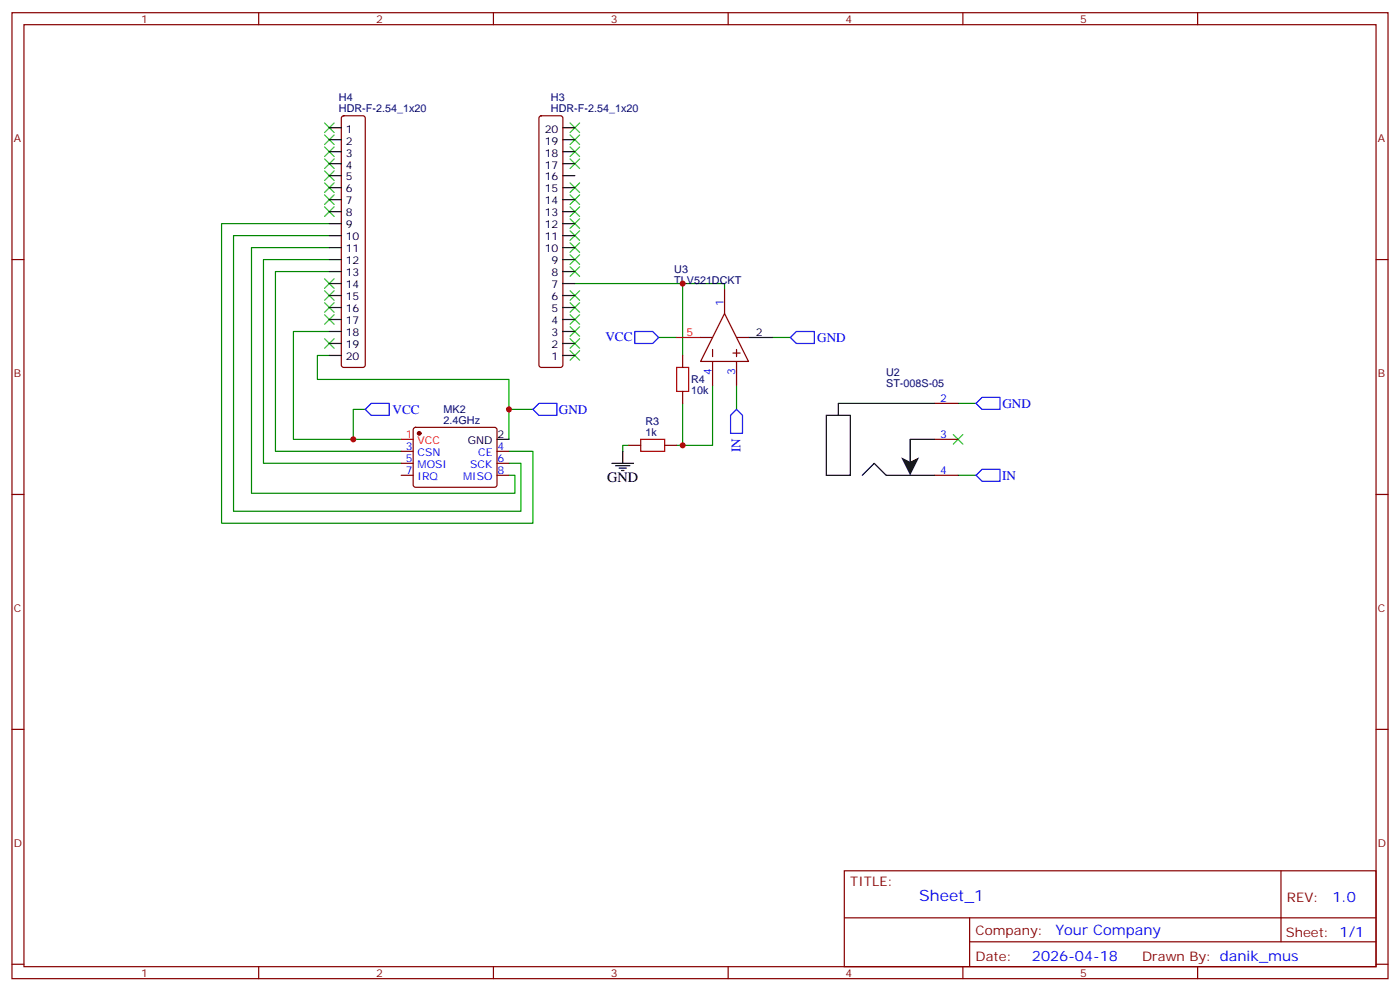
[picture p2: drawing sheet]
<svg xmlns="http://www.w3.org/2000/svg" width="412mm" height="292mm" viewBox="0 0 412 292" stroke-linecap="round" stroke-linejoin="round" font-family="sans-serif">
<g fill="none" stroke="#870000" stroke-width=".35">
<path d="M3.5 3.7h405.4v284.4h-405.4zM7.1 7.3h398.2v277.3h-398.2zM76.2 3.7v3.6M145.3 3.7v3.6M214.5 3.7v3.6M283.6 3.7v3.6M352.8 3.7v3.6M100.8 34.3l.4-.2h5.7l.5 .2 .2 .5v72.7l-.2 .5-.5 .2h-5.7l-.5-.3-.2-.4v-72.7zM159 34.3l.5-.2h5.6l.5 .2 .2 .5v72.7l-.2 .5-.5 .2h-5.6l-.5-.3-.3-.4v-72.7zM3.5 76.4h3.6M405.3 76.4h3.6M206.4 99.3h3.5"/>
<path d="M213.4 92.3l7.1 14.1h-14.1zM213.4 85.2v7.1M217 99.3h3.5M201.1 104.6v3.6M201.1 115.2v3.5M209.9 102.9v2.1M209.9 106.4v7.1M215.9 103.9h2.1M217 102.9v2.1M217 106.4v7.1M275.2 118.7h7M118.2 139.9h3.5"/>
<path d="M118.2 132.9h3.5M118.2 136.4h3.5M121.9 126l.5-.2h23.3l.5 .2 .2 .5-.1 16.5-.6 .4h-23.6l-.4-.7v-16.2zM146.4 139.9h3.5M146.4 132.9h3.5M146.4 136.4h3.5M185.2 131.1h3.5M195.8 131.1h3.5M275.2 139.9h7M275.2 129.3h7M3.5 145.6h3.6M405.3 145.6h3.6"/>
<path d="M3.5 214.7h3.6M405.3 214.7h3.6M248.7 256.3h156.6v28.3h-156.6zM377.3 256.4v20.8M248.7 270.2h156.5M285.6 277.2h119.6M285.6 270.2v14.1M3.5 283.8h3.6M76.2 284.6v3.5M145.3 284.6v3.5M214.5 284.6v3.5M283.6 284.6v3.5"/>
<path d="M352.8 284.6v3.5M405.3 283.8h3.6"/>
</g>
<g fill="none" stroke="#3c3" stroke-width=".35">
<path d="M95.6 36.2l2.8 2.8M95.6 39.7l2.8 2.8M98.4 36.2l-2.8 2.8M98.4 39.7l-2.8 2.8M167.9 39.7l2.8 2.8M167.9 36.2l2.8 2.8M170.7 39.7l-2.8 2.8M170.7 36.2l-2.8 2.8M95.6 43.3l2.8 2.8M95.6 46.8l2.8 2.8M95.6 50.3l2.8 2.8M95.6 53.8l2.8 2.9"/>
<path d="M95.6 57.4l2.8 2.8M98.4 43.3l-2.8 2.8M98.4 46.8l-2.8 2.8M98.4 50.3l-2.8 2.8M98.4 53.8l-2.8 2.9M98.4 57.4l-2.8 2.8M167.9 57.4l2.8 2.8M167.9 53.8l2.8 2.9M167.9 46.8l2.8 2.8M167.9 43.3l2.8 2.8M170.7 57.4l-2.8 2.8M170.7 53.8l-2.8 2.9"/>
<path d="M170.7 46.8l-2.8 2.8M170.7 43.3l-2.8 2.8M95.6 60.9l2.8 2.8M98.4 60.9l-2.8 2.8M167.9 78.5l2.8 2.9M167.9 75l2.8 2.8M167.9 71.5l2.8 2.8M167.9 67.9l2.8 2.9M167.9 64.4l2.8 2.8M167.9 60.9l2.8 2.8M170.7 78.5l-2.8 2.9M170.7 75l-2.8 2.8"/>
<path d="M170.7 71.5l-2.8 2.8M170.7 67.9l-2.8 2.9M170.7 64.4l-2.8 2.8M170.7 60.9l-2.8 2.8M95.6 82.1l2.8 2.8M95.6 85.6l2.8 2.8M95.6 89.1l2.8 2.8M95.6 92.6l2.8 2.9M95.6 99.7l2.8 2.8M98.4 82.1l-2.8 2.8M98.4 85.6l-2.8 2.8M98.4 89.1l-2.8 2.8"/>
<path d="M98.4 92.6l-2.8 2.9M98.4 99.7l-2.8 2.8M167.9 99.7l2.8 2.8M167.9 96.2l2.8 2.8M167.9 92.6l2.8 2.9M167.9 89.1l2.8 2.8M167.9 85.6l2.8 2.8M170.7 99.7l-2.8 2.8M170.7 96.2l-2.8 2.8M170.7 92.6l-2.8 2.9M170.7 89.1l-2.8 2.8M170.7 85.6l-2.8 2.8"/>
<path d="M167.9 103.2l2.8 2.8M170.7 103.2l-2.8 2.8M280.8 127.9l2.8 2.8M283.6 127.9l-2.8 2.8"/>
</g>
<g fill="none" stroke="#008700" stroke-width=".35">
<path d="M97 65.8h-31.7v88.2h91.7v-21.1h-7.1M97 69.4h-28.2v81.1h84.7v-14.1h-3.6M97 72.9h-22.9v72.3h77.6v-5.3h-1.8M97 76.4h-19.4v60h40.6M97 79.9h-15.9v53h37.1M97 97.6h-10.6v31.7h31.8M169.3 83.5h31.8M194 99.3h5.3M213.4 85.2v-1.7h-12.3v21.1M227.5 99.3h5.3M97 104.6h-3.5v7.1h56.4v17.6M201.1 118.7v12.4h-1.8"/>
<path d="M209.9 113.5v17.6h-8.8M217 113.5v7M282.2 118.7h5.3M107.6 120.5h-3.5v8.8M149.9 120.5h7.1M185.2 131.1h-1.8v1.8M282.2 139.9h5.3"/>
</g>
<g fill="none" stroke="#000" stroke-width=".35">
<path d="M97 37.6h3.5M165.8 37.6h3.5M97 58.8h3.5M97 55.2h3.5M97 51.7h3.5M97 48.2h3.5M97 44.7h3.5M97 41.1h3.5M165.8 58.8h3.5M165.8 55.2h3.5M165.8 51.7h3.5M165.8 48.2h3.5"/>
<path d="M165.8 44.7h3.5M165.8 41.1h3.5M97 79.9h3.5M97 76.4h3.5M97 72.9h3.5M97 69.4h3.5M97 65.8h3.5M97 62.3h3.5M165.8 79.9h3.5M165.8 76.4h3.5M165.8 72.9h3.5M165.8 69.4h3.5"/>
<path d="M165.8 65.8h3.5M165.8 62.3h3.5M97 97.6h3.5M97 94.1h3.5M97 90.5h3.5M97 87h3.5M97 83.5h3.5M165.8 97.6h3.5M165.8 94.1h3.5M165.8 90.5h3.5M165.8 87h3.5M165.8 83.5h3.5"/>
<path d="M220.5 99.3h7M97 104.6h3.5M97 101.1h3.5M165.8 104.6h3.5M165.8 101.1h3.5M275.2 118.7h-28.3v3.6M146.4 129.3h3.5M180.3 136.4h6.3M181.3 137.1h4.3M182.4 137.8h2.1M183.1 138.5h.7M183.4 132.9v3.5"/>
<path d="M243.4 122.3h7.1v17.6h-7.1zM254 139.9l3.5-3.5 3.6 3.5h14.1M275.2 129.3h-7.1v7.1"/>
</g>
<path d="M199.3 108.2h3.5v7h-3.5zM188.7 129.3h7.1v3.6h-7.1z" fill="none" stroke="#a10000" stroke-width=".35"/>
<path d="M187 97.6h5.3l1.7 1.7-1.7 1.8h-5.3zM232.8 99.3l1.8-1.7h5.3v3.5h-5.3zM287.5 118.7l1.8-1.7h5.3v3.5h-5.3zM107.6 120.5l1.8-1.8h5.3v3.6h-5.3zM157 120.5l1.7-1.8h5.3v3.6h-5.3zM217 120.5l1.7 1.8v5.3h-3.5v-5.3zM287.5 139.9l1.8-1.8h5.3v3.6h-5.3z" fill="none" stroke="#00f" stroke-width=".35"/>
<path d="M265.5 134.6l2.6 1.3 2.7-1.3-2.7 5.3z" fill="#000"/>
<path d="M199.3 99.3h7.1M118.2 129.3h3.5" fill="none" stroke="#f00" stroke-width=".35"/>
<circle cx="123.5" cy="127.6" r=".53" fill="#870000" stroke="#870000" stroke-width=".35"/>
<g fill="#c00">
<circle cx="104.1" cy="129.3" r=".88"/>
<circle cx="201.1" cy="83.5" r=".88"/>
<circle cx="201.1" cy="131.1" r=".88"/>
<circle cx="149.9" cy="120.5" r=".88"/>
</g>
<text font-size="4.6" fill="#00f" x="270.8" y="265.4">Sheet_1</text>
<text font-size="4.2" x="178.9" y="142">GND</text>
<g font-size="4.2" fill="#00f">
<text x="392.5" y="265.6">1.0</text>
<text x="310.9" y="275.2">Your Company</text>
<text x="304" y="283">2026-04-18</text>
</g>
<g font-size="3.9" fill="#00f">
<text x="178.4" y="100.5">VCC</text>
<text x="240.7" y="100.6">GND</text>
<text x="115.6" y="121.9">VCC</text>
<text x="164.6" y="121.8">GND</text>
<text x="295.3" y="120">GND</text>
<text x="218.1" y="133.1" transform="rotate(-90 218.1 133.1)">IN</text>
<text x="295.2" y="141.2">IN</text>
</g>
<g font-size="3.9" fill="#800">
<text x="250.5" y="260.9">TITLE:</text>
<text x="379.1" y="265.6">REV:</text>
<text x="287.4" y="275.1">Company:</text>
<text x="378.7" y="275.7">Sheet: 1/1</text>
<text x="287.4" y="282.8">Date:</text>
<text x="336.4" y="282.9">Drawn By: danik_mus</text>
</g>
<g font-size="3.2" fill="#800">
<text x="41.6" y="6.7">1</text>
<text x="110.8" y="6.7">2</text>
<text x="179.9" y="6.7">3</text>
<text x="249.1" y="6.7">4</text>
<text x="318.2" y="6.7">5</text>
<text x="4.1" y="41.8">A</text>
<text x="405.9" y="41.8">A</text>
<text x="4.1" y="111">B</text>
<text x="405.9" y="111">B</text>
<text x="4.1" y="180.1">C</text>
<text x="405.9" y="180.1">C</text>
<text x="4.1" y="249.3">D</text>
<text x="405.9" y="249.3">D</text>
<text x="41.6" y="287.5">1</text>
<text x="110.8" y="287.5">2</text>
<text x="179.9" y="287.5">3</text>
<text x="249.1" y="287.5">4</text>
<text x="318.2" y="287.5">5</text>
</g>
<g font-size="3.2" fill="#000080">
<text x="99.8" y="29.8">H4</text>
<text x="162.3" y="29.8">H3</text>
<text x="99.8" y="33">HDR-F-2.54_1x20</text>
<text x="162.3" y="33">HDR-F-2.54_1x20</text>
<text x="198.6" y="83.5">TLV521DCKT</text>
<text x="198.6" y="80.3">U3</text>
<text x="203.6" y="112.8">R4</text>
<text x="261" y="113.9">ST-008S-05</text>
<text x="261" y="110.7">U2</text>
<text x="203.6" y="116">10k</text>
<text x="130.7" y="124.7">2.4GHz</text>
<text x="130.7" y="121.6">MK2</text>
<text x="190.2" y="125.1">R3</text>
<text x="190.2" y="128.3">1k</text>
</g>
<g font-size="3.2">
<text x="101.8" y="39">1</text>
<text x="160.5" y="39">20</text>
<text x="101.8" y="42.5">2</text>
<text x="101.8" y="46.1">3</text>
<text x="160.5" y="46.1">18</text>
<text x="160.5" y="42.5">19</text>
<text x="101.8" y="49.6">4</text>
<text x="101.8" y="53.1">5</text>
<text x="160.5" y="53.1">16</text>
<text x="160.5" y="49.6">17</text>
<text x="101.8" y="56.7">6</text>
<text x="160.5" y="56.7">15</text>
<text x="101.8" y="60.2">7</text>
<text x="101.8" y="63.7">8</text>
<text x="160.5" y="63.7">13</text>
<text x="160.5" y="60.2">14</text>
<text x="101.8" y="67.2">9</text>
<text x="101.8" y="70.8">10</text>
<text x="160.5" y="70.8">11</text>
<text x="160.5" y="67.2">12</text>
<text x="101.8" y="74.3">11</text>
<text x="101.8" y="77.8">12</text>
<text x="160.5" y="74.3">10</text>
<text x="162.5" y="77.8">9</text>
<text x="101.8" y="81.4">13</text>
<text x="162.5" y="81.4">8</text>
<text x="101.8" y="84.9">14</text>
<text x="101.8" y="88.4">15</text>
<text x="162.5" y="88.4">6</text>
<text x="162.5" y="84.9">7</text>
<text x="101.8" y="91.9">16</text>
<text x="101.8" y="95.5">17</text>
<text x="162.5" y="95.5">4</text>
<text x="162.5" y="91.9">5</text>
<text x="101.8" y="99">18</text>
<text x="162.5" y="99">3</text>
<text x="222.6" y="99">2</text>
<text x="101.8" y="102.5">19</text>
<text x="101.8" y="106">20</text>
<text x="162.5" y="106">1</text>
<text x="162.5" y="102.5">2</text>
<text x="137.8" y="130.7">GND</text>
<text x="146.6" y="129">2</text>
</g>
<g font-size="3.2" fill="#00f">
<text x="213.1" y="90.2" transform="rotate(-90 213.1 90.2)">1</text>
<text x="209.5" y="110.5" transform="rotate(-90 209.5 110.5)">4</text>
<text x="216.6" y="110.5" transform="rotate(-90 216.6 110.5)">3</text>
<text x="276.9" y="118.4">2</text>
<text x="276.9" y="129">3</text>
<text x="119.5" y="132.5">3</text>
<text x="119.5" y="136">5</text>
<text x="123" y="134.3">CSN</text>
<text x="123" y="137.8">MOSI</text>
<text x="138.5" y="137.8">SCK</text>
<text x="140.9" y="134.3">CE</text>
<text x="146.6" y="136">6</text>
<text x="146.6" y="132.5">4</text>
<text x="119.5" y="139.6">7</text>
<text x="123" y="141.3">IRQ</text>
<text x="136.4" y="141.3">MISO</text>
<text x="146.6" y="139.6">8</text>
<text x="276.9" y="139.6">4</text>
</g>
<g font-size="3.2" fill="#f00">
<text x="202.2" y="99">5</text>
<text x="119.5" y="129">1</text>
<text x="123" y="130.7">VCC</text>
</g>
</svg>
